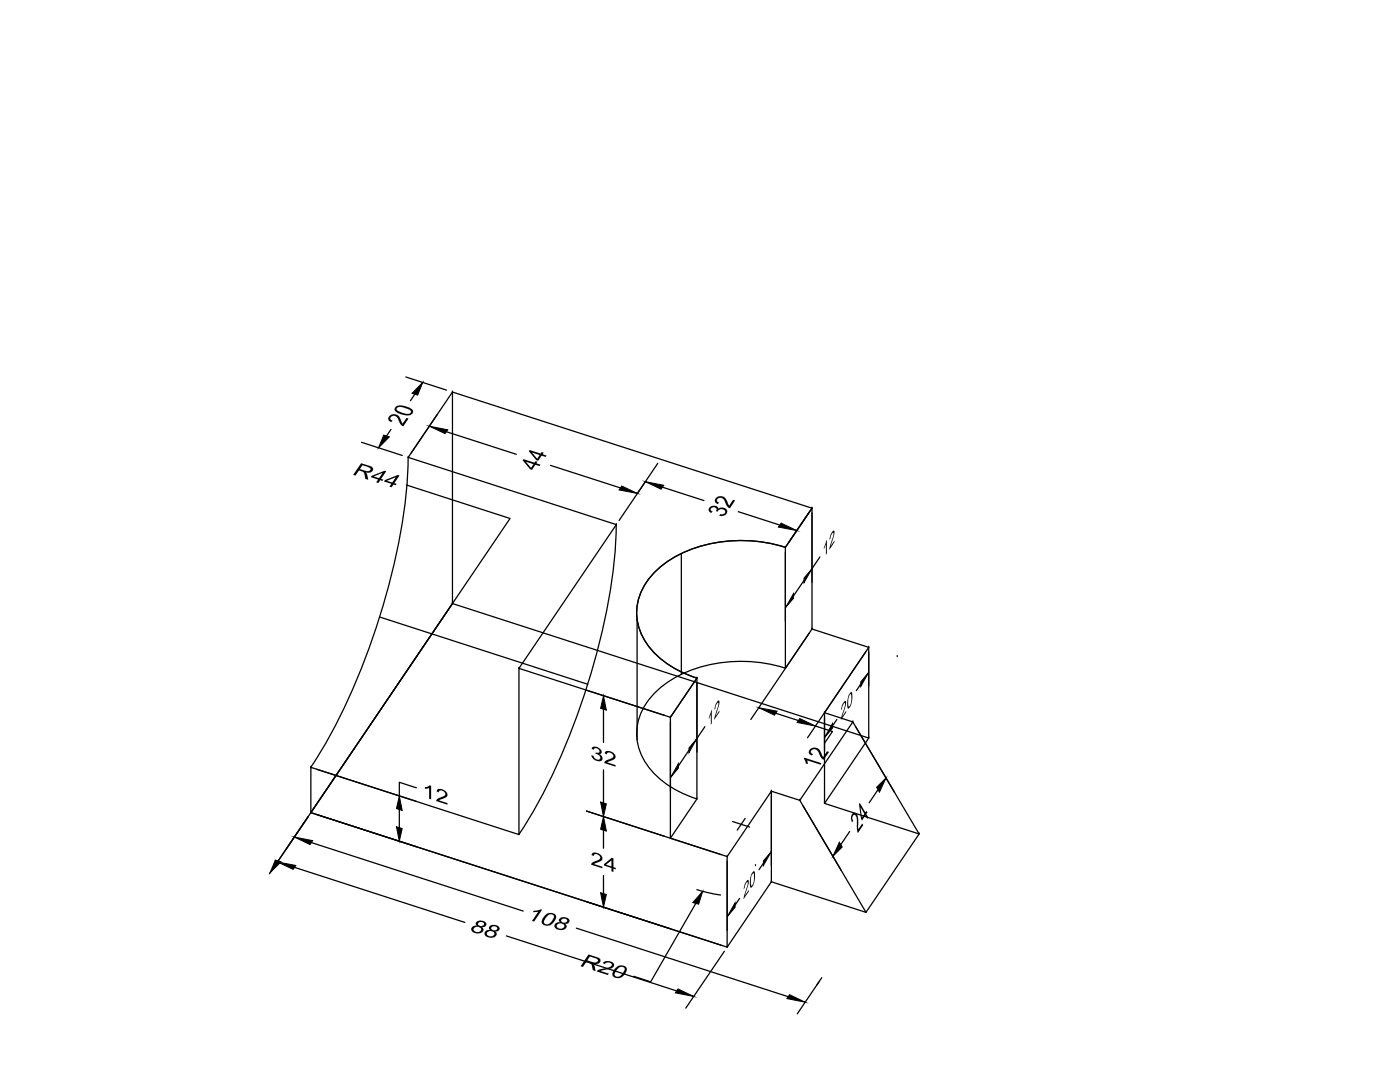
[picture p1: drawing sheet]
<svg xmlns="http://www.w3.org/2000/svg" width="279mm" height="216mm" viewBox="0 0 279 216" stroke-linecap="round" stroke-linejoin="round" font-family="sans-serif">
<!-- layer: 0 -->
<g fill="none" stroke="#000" stroke-width=".25">
<path d="M81 75.2l8.1 2.6M90.3 78.2l71.8 23.2v24.1l11.3 3.7v18.1l-83.1-26.9zM90.3 78.2h.1M90.3 78.2l-8.8 13.1M72.2 88.3l8.1 2.6M78 85.7l-.9 1.3M81.1 96.8l20.7 6.7-46.3 68.3M81.5 91.2a114.8 114.8 0 0 1-6.6 34.7 117.5 117.5 0 0 1-12.9 27.2M81.5 91.3l41.5 13.4-19.4 28.7M81.5 91.3h.1M87.3 82.7l-5.3 7.7M89.1 86.1l13.9 4.5"/>
<path d="M109.8 92.9l14 4.5M128.8 96.1l-5.3 7.8M131.3 92.4l-4.1 6.1M132.2 97.2l8.3 2.7M123 104.7a114.8 114.8 0 0 1-6.6 34.6 117.5 117.5 0 0 1-12.8 27.2M123 104.7h.1M136 110.5v24.1M147.3 102.1l8.3 2.7M156.7 109.2a28.1 28.1 0 0 0-23.4 2.8 12.8 12.8 0 0 0-6.2 10.7 12.7 12.7 0 0 0 5.6 9.5 22.3 22.3 0 0 0 6.4 3.1M156.7 109.2h.1M156.7 109.2v24.1M160.5 115.8l-2.2 3.1"/>
<path d="M162.1 101.4h.1M162.1 101.4l-5.4 7.8M162.1 102.3v13.9M163.6 111.1l-1.5 2.4M75.8 123.1l41.5 13.4M90.3 120.4l-28.3 41.8 71.8 23.1M90.3 120.4h.1M90.3 120.4l-28.3 41.8M103.6 133.4h.1M117 137.7l15.6 5M127.1 123.5v24.1M139.1 135.3v24.1l-5.3 7.9"/>
<path d="M139.1 135.3h.1M139.1 135.3l-5.3 7.8M139.1 136.2v13.9M156.7 133.3a28.1 28.1 0 0 0-23.4 2.8 12.8 12.8 0 0 0-6.2 10.7 12.7 12.7 0 0 0 5.6 9.5 22.3 22.3 0 0 0 6.4 3.1M156.7 133.3h.1M161.5 126.3l-11.7 17.3M162.1 125.5h.1M162.1 125.5l-5.4 7.8M171.8 136.5l-.9 1.3M172.8 130l-11.6 17.2M173.4 129.2l-8.9 13v18.1M173.4 129.2h.1"/>
<path d="M173.4 130.1v6.8M179 131h.1M62 153.1l41.6 13.4v-33.1l30.2 9.7v24.2l11.3 3.6v18.1l-83.1-26.8zM62 153.1h.1M63.2 153.5l19.9 6.4M83.1 157.2l-3.4-1.1v2.7M120.4 141.5v6.6M120.4 153.6v6.6M133.8 143.1h.1M133.8 144.1v13.8M137.5 149.7l-2.1 3.1M139.1 159.4h.1"/>
<path d="M140.7 145l-1.6 2.4M153.9 157.9h.1M153.9 157.9l5.7 1.8M153.9 158.8v13.8M154.8 142.3l4.5 1.5M159.6 159.7h.1M164.5 143.2v6.7M170.8 145l7.7 13.1M173.4 147.3l-8.9 13 18.9 6.1-10.6 15.6-18.9-6-8.8 13M173.4 147.3h.1M175.2 157.6l-1.7 2.6M58.8 173.1l34 11"/>
<path d="M61.5 163l-7.7 11.3M62 162.2h.1M62.1 168.1l42.3 13.7M63.2 162.5l19.9 6.5M79.7 161.5v3.7M103.6 166.5h.1M117 179.9l26.9 8.7M117 161.8l26.9 8.7M120.4 165.6v3.7M120.4 174.7v3.6M133.8 167.3h.1M139.1 177.5l2 .6 2.7 .5"/>
<path d="M145.1 170.9l8.8-13v18.1M145.1 170.9h.1M145.1 171.8v13.8M146.2 163.9l3.4 1.1M148.7 163.3l-1.6 2.3M152.4 172.2l-.9 1.3M153.9 176h.1M160.2 160.7l7.7 13.1M164.5 160.3h.1M169.6 165.9l-1.8 2.6M183.4 166.4l-13.2-22.3-10.6 15.6 13.2 22.3M183.4 166.4h.1"/>
<path d="M101 186.7l34.1 11M115 185.2l42.3 13.7M138.9 180.3l-9 15.6-3.4-1.1M144.6 189.8l-7.7 11.4M145.1 189h.1M163.4 195.9l-4.3 6.4M164 195.1l-1 1.5M172.8 182h.1"/>
</g>
<g fill="#000" stroke="#000" stroke-width=".2">
<path d="M76.6 86.8l1.1 .4-2.2 2.2zM85.7 85l3.6 .8-.5 .7zM124.1 97l3.1 1.5-3.7-.7zM128.8 96.1l3.7 .7-.6 .8zM155.9 104.4l3.1 1.5-3.7-.7zM158.3 118.5v.9l-1.6 1.9zM162.1 113.5l-1.6 2.8v-.9zM173.4 134.1l-1.6 2.9v-.9zM120.4 138.8l.6 2.9-1.1-.4zM135.4 152.4v.9l-1.6 1.9zM139.1 147.4l-1.6 2.8v-.9zM151.4 141.2l3.7 .7-.5 .8z"/>
<path d="M159.6 143.4l3.2 1.5-3.7-.7zM166.1 144.4v.9l-1.6 1.9zM174.9 157.1l1.9-1.9-1.3 2.9zM54.9 171.6l1.2 .4-2.2 2.1zM55.4 172l3.6 .7-.5 .8zM58.7 167l3.7 .7-.5 .8zM79.1 165l1.2 .3-.6 2.6zM79.7 158.8l.6 2.9-1.2-.4zM119.9 178.1l1.1 .4-.6 2.5zM120.4 162.9l.6 2.9-1.1-.3zM119.9 160l1.1 .4-.6 2.5zM153.9 169.9l-1.5 2.8v-.9z"/>
<path d="M167.5 168.1l.6 .9-1.9 1.9zM135.3 197.3l3.2 1.5-3.7-.7zM140.2 177.9l-.8 2.5-1.1-.3zM146.7 180.1v.9l-1.6 1.9zM157.6 198.5l3.1 1.5-3.7-.7z"/>
</g>
<g font-size="5.6">
<text x="80.4" y="85.2" transform="rotate(-56 80.4 85.2)">20</text>
<text x="107" y="94.1" transform="rotate(-56 107 94.1)">44</text>
<text x="144.4" y="103.3" transform="rotate(-56 144.4 103.3)">32</text>
<text x="163.1" y="153.5" transform="rotate(-56 163.1 153.5)">12</text>
</g>
<text font-size="5.3" x="171.2" y="166.3" transform="rotate(-56 171.2 166.3)">24</text>
<g font-size="4.4">
<text x="70.1" y="94.7" transform="rotate(18 70.1 94.7)">R44</text>
<text x="93.5" y="185.7" transform="rotate(18 93.5 185.7)">88</text>
<text x="104.8" y="183.3" transform="rotate(18 104.8 183.3)">108</text>
<text x="115.5" y="192.7" transform="rotate(18 115.5 192.7)">R20</text>
</g>
<g font-size="4.2">
<text x="164.2" y="111.6" transform="rotate(-56 164.2 111.6)">12</text>
<text x="167.7" y="143.8" transform="rotate(-56 167.7 143.8)">20</text>
<text x="141.2" y="145.6" transform="rotate(-56 141.2 145.6)">12</text>
<text x="117.8" y="151.4" transform="rotate(18 117.8 151.4)">32</text>
<text x="84.3" y="158.9" transform="rotate(18 84.3 158.9)">12</text>
<text x="117.8" y="172.5" transform="rotate(18 117.8 172.5)">24</text>
<text x="148.3" y="179.5" transform="rotate(-56 148.3 179.5)">20</text>
</g>
</svg>
